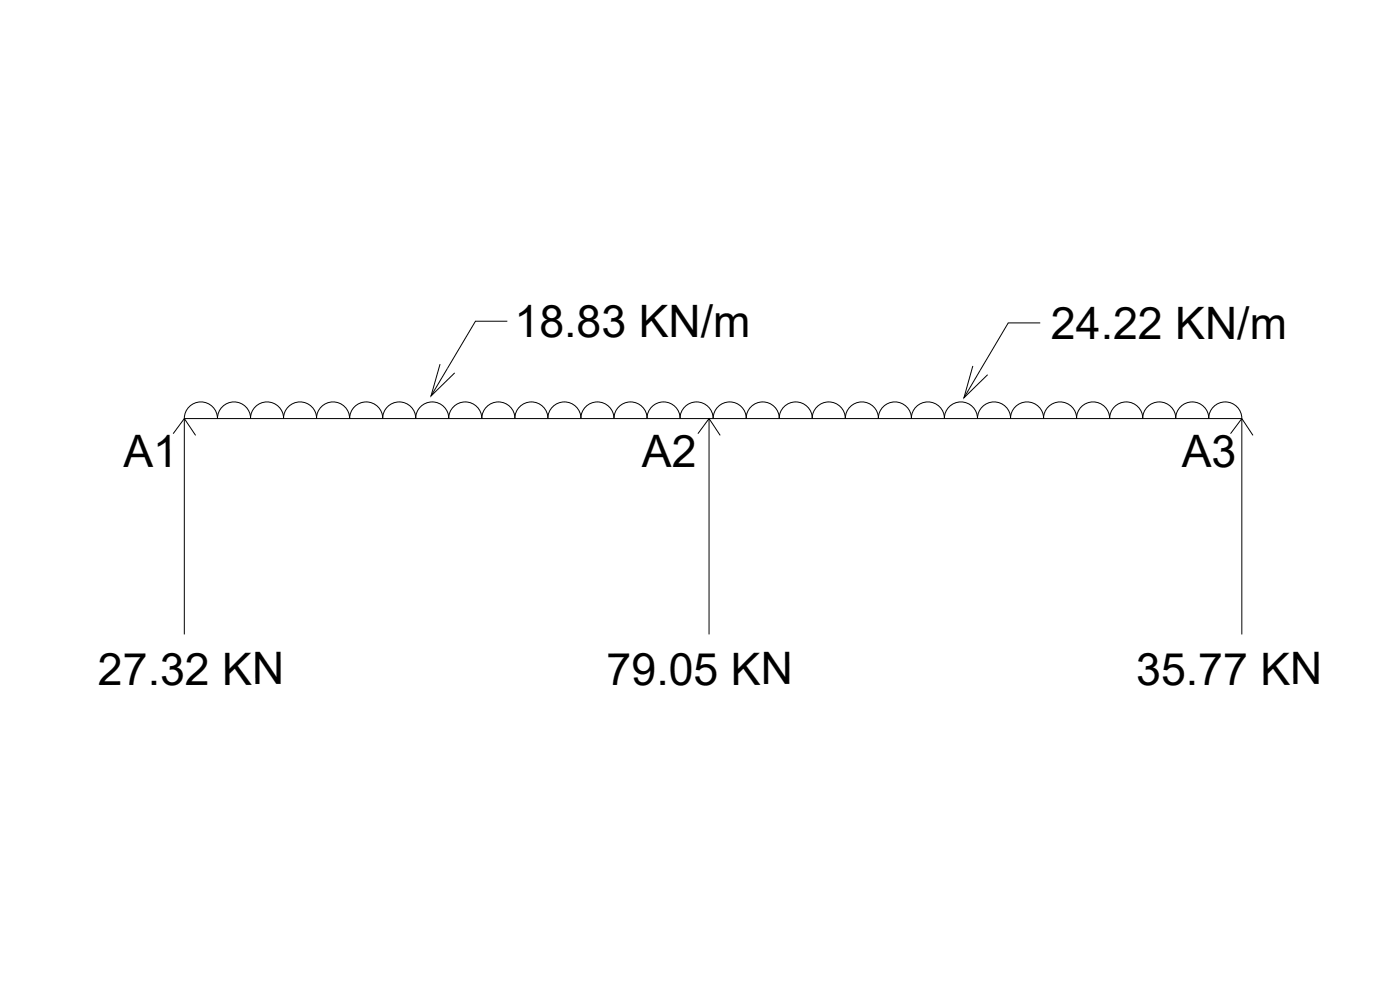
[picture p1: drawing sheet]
<svg xmlns="http://www.w3.org/2000/svg" width="420mm" height="297mm" viewBox="0 0 420 297" stroke-linecap="round" stroke-linejoin="round" font-family="sans-serif">
<!-- layer: 0 -->
<g fill="none" stroke="#000" stroke-width=".3">
<path d="M152.3 96.4h-9.6l-13.3 22.4M312.2 96.9h-9.6l-13.3 22.5M132.1 109.2l-2.7 9.6 7.1-6.9M292 109.8l-2.7 9.6 7.1-7M52 130.1l3.3-4.5 3.4 5M55.3 125.6a5 5 0 0 1 5-5 5 5 0 0 1 5 5 5 5 0 0 1 4.9-5 5 5 0 0 1 5 5 5 5 0 0 1 5-5 5 5 0 0 1 4.9 5 5 5 0 0 1 5-5 5 5 0 0 1 4.9 5M55.3 125.6h317.4M55.3 125.6v64.8M95 125.6a5 5 0 0 1 5-5 5 5 0 0 1 4.9 5 5 5 0 0 1 5-5 5 5 0 0 1 5 5 5 5 0 0 1 4.9-5 5 5 0 0 1 5 5 5 5 0 0 1 4.9-5 5 5 0 0 1 5 5 5 5 0 0 1 4.9-5 5 5 0 0 1 5 5 5 5 0 0 1 5-5 5 5 0 0 1 4.9 5M154.5 125.6a5 5 0 0 1 5-5 5 5 0 0 1 5 5M164.4 125.6a5 5 0 0 1 5-5 5 5 0 0 1 5 5M174.3 125.6a5 5 0 0 1 5-5 5 5 0 0 1 5 5 5 5 0 0 1 4.9-5 5 5 0 0 1 5 5"/>
<path d="M194.2 125.6a5 5 0 0 1 4.9-5 5 5 0 0 1 5 5M204.1 125.6a5 5 0 0 1 4.9-5 5 5 0 0 1 5 5 5 5 0 0 1 5-5 5 5 0 0 1 5 5 5 5 0 0 1 4.9-5 5 5 0 0 1 5 5 5 5 0 0 1 4.9-5 5 5 0 0 1 5 5 5 5 0 0 1 4.9-5 5 5 0 0 1 5 5 5 5 0 0 1 5-5 5 5 0 0 1 4.9 5M209.5 130.1l3.3-4.5 3.3 5M212.8 125.6v64.8M263.6 125.6a5 5 0 0 1 5-5 5 5 0 0 1 4.9 5M273.5 125.6a5 5 0 0 1 5-5 5 5 0 0 1 4.9 5M283.4 125.6a5 5 0 0 1 5-5 5 5 0 0 1 5 5 5 5 0 0 1 4.9-5 5 5 0 0 1 5 5M303.3 125.6a5 5 0 0 1 4.9-5 5 5 0 0 1 5 5M313.2 125.6a5 5 0 0 1 4.9-5 5 5 0 0 1 5 5M323.1 125.6a5 5 0 0 1 4.9-5 5 5 0 0 1 5 5 5 5 0 0 1 5-5 5 5 0 0 1 5 5 5 5 0 0 1 4.9-5 5 5 0 0 1 5 5 5 5 0 0 1 4.9-5 5 5 0 0 1 5 5 5 5 0 0 1 4.9-5 5 5 0 0 1 5 5M369.3 130.1l3.4-4.5 3.3 5M372.7 125.6v64.8"/>
</g>
<g font-size="13.4">
<text x="154.4" y="101.2">18.83 KN/m</text>
<text x="315.4" y="101.8">24.22 KN/m</text>
<text x="37.1" y="140.2">A1</text>
<text x="192.6" y="140.2">A2</text>
<text x="354.7" y="140.2">A3</text>
<text x="29.4" y="205.5">27.32 KN</text>
<text x="182.1" y="205.5">79.05 KN</text>
<text x="341" y="205.5">35.77 KN</text>
</g>
</svg>
